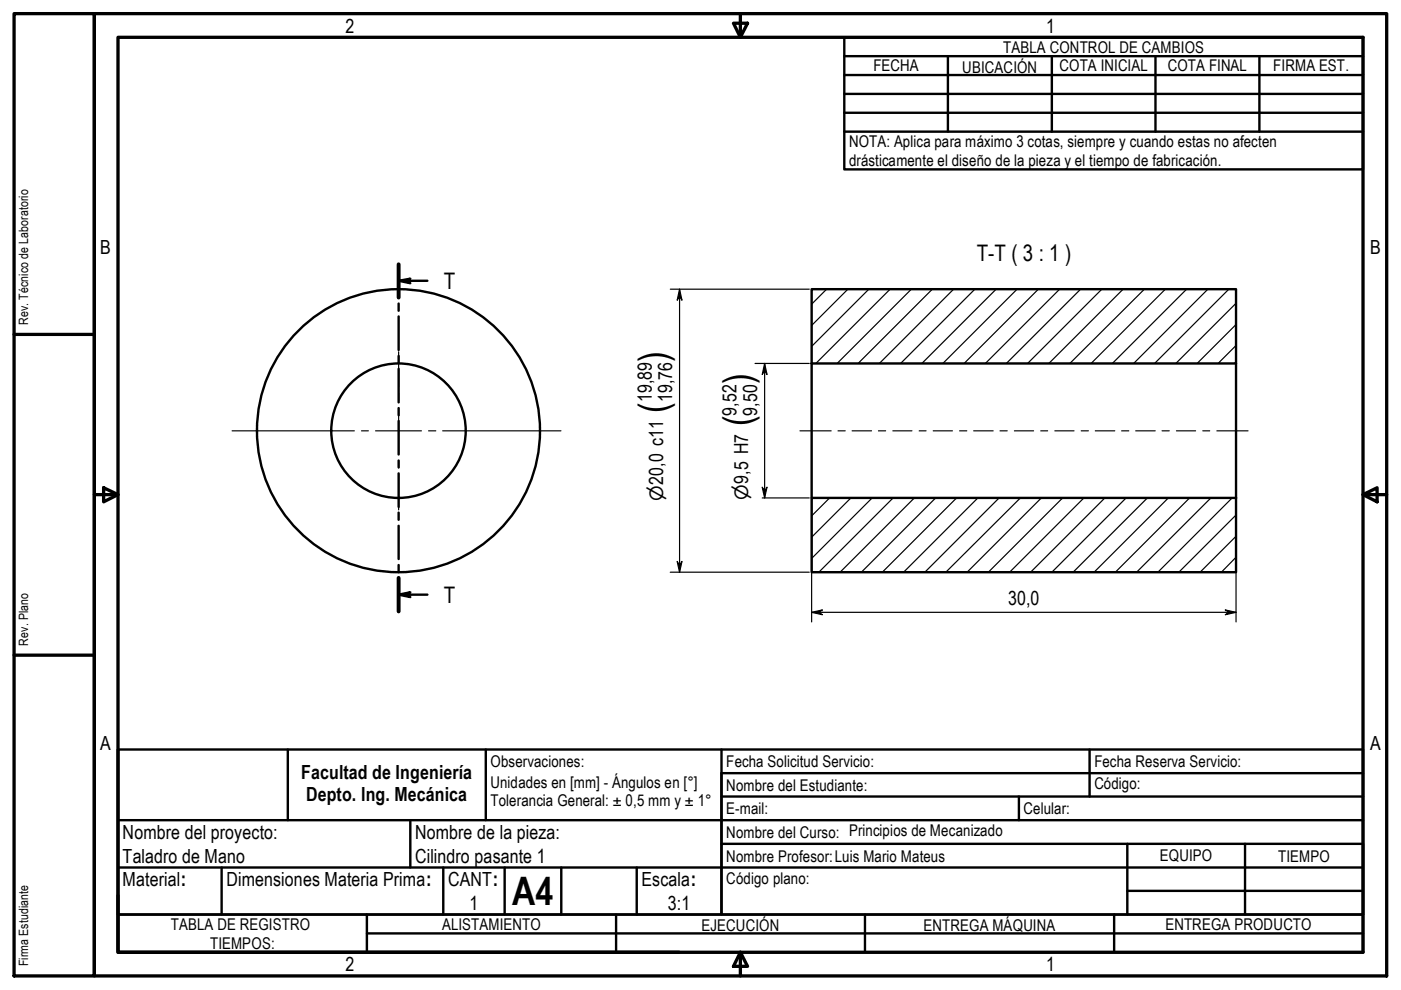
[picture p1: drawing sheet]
<svg xmlns="http://www.w3.org/2000/svg" width="297mm" height="210mm" viewBox="0 0 297 210" stroke-linecap="round" stroke-linejoin="round" font-family="sans-serif">
<!-- layer: Hatch (ISO) -->
<g fill="none" stroke="#000" stroke-width=".25">
<path d="M175.3 61.3l-3.2 3.2M179.8 61.3l-7.7 7.7M184.2 61.3l-12.1 12.1M188.7 61.3l-15.7 15.8M193.2 61.3l-15.7 15.8M197.7 61.3l-15.8 15.8M202.2 61.3l-15.8 15.8M206.7 61.3l-15.8 15.8M211.2 61.3l-15.7 15.8M215.6 61.3l-15.7 15.8M220.2 61.3l-15.8 15.8M224.7 61.3l-15.8 15.8"/>
<path d="M229.1 61.3l-15.7 15.8M233.6 61.3l-15.7 15.8M238.1 61.3l-15.7 15.8M242.6 61.3l-15.8 15.8M247.1 61.3l-15.8 15.8M251.6 61.3l-15.8 15.8M256.1 61.3l-15.8 15.8M260.5 61.3l-15.7 15.8M262.1 73.3l-3.8 3.8M262.1 68.8l-8.3 8.3M262.1 64.3l-12.8 12.8M175.9 105.6l-3.8 3.8"/>
<path d="M180.4 105.6l-8.3 8.3M184.9 105.6l-12.8 12.8M189.4 105.6l-15.8 15.7M193.9 105.6l-15.8 15.7M198.4 105.6l-15.8 15.7M202.8 105.6l-15.7 15.7M207.3 105.6l-15.7 15.7M211.8 105.6l-15.7 15.7M216.3 105.6l-15.8 15.7M220.8 105.6l-15.8 15.7M225.3 105.6l-15.8 15.7M229.8 105.6l-15.7 15.7"/>
<path d="M234.3 105.6l-15.8 15.7M238.8 105.6l-15.8 15.7M243.3 105.6l-15.8 15.7M247.7 105.6l-15.7 15.7M252.2 105.6l-15.7 15.7M256.7 105.6l-15.7 15.7M261.2 105.6l-15.7 15.7M262.1 118.1l-3.1 3.2M262.1 113.7l-7.7 7.6M262.1 109.2l-12.2 12.1"/>
</g>
<!-- layer: Visible (ISO) -->
<g fill="none" stroke="#000" stroke-width=".51">
<path d="M172.1 61.3h90v15.8h-90zM172.1 77.1v28.5M262.1 77.1v28.5M172.1 105.6h90v15.7h-90z"/>
<circle cx="84.5" cy="91.3" r="14.3"/>
<circle cx="84.5" cy="91.3" r="30"/>
</g>
<!-- layer: Section Line (ISO) -->
<g fill="none" stroke="#000" stroke-width=".51">
<path d="M84.5 59.5l2.5-.4-.9 .4 .9 .5zM84.5 56v7.1M84.5 59.5h6.1M84.5 64.4v1.5M84.5 67.1v7.1M84.5 75.5v1.4M84.5 78.2v7.1M84.5 86.5v1.5M84.5 89.3v7.1M84.5 97.6v1.5M84.5 100.4v7.1M84.5 108.7v1.5"/>
<path d="M84.5 111.5v7M84.5 119.8v1.5M84.5 126.1l2.5-.5-.9 .5 .9 .5zM84.5 122.5v7.1M84.5 126.1h6.1"/>
</g>
<path d="M84.5 56v7.1M84.5 122.5v7.1" fill="none" stroke="#000" stroke-width=".83"/>
<g fill="#000">
<path d="M84.5 59.5l2.5-.4-.9 .4 .9 .5z" fill-rule="evenodd"/>
<path d="M84.5 126.1l2.5-.5-.9 .5 .9 .5z" fill-rule="evenodd"/>
</g>
<!-- layer: Title (ISO) -->
<g fill="none" stroke="#000" stroke-width=".51">
<path d="M179 7.9h110v28h-110zM179 19.9h110M179 15.9h110M179 11.9h110M201 11.9v16M223 11.9v16M245 11.9v16M267 11.9v16M179 23.9h110M179 27.9h110M25 158.9h264v35h-136v-30h136M25 158.9v35h128v-35"/>
<path d="M25 158.9v35M61 158.9v15M103 158.9v15M231 158.9v10M25 173.9h264M87 173.9v10M153 178.9h136v15M153 168.9h136M216 168.9v5M239 178.9v15M264 178.9v15M25 193.9h264v8h-264z"/>
<path d="M25 183.9h264M47 183.9v10M77.8 193.9v8M77.8 197.9h211.2M94 183.9v10M107 183.9v10M119 183.9v10M130.6 193.9v8M135 183.9v10M183.4 193.9v8M236.2 193.9v8M239 188.9h50"/>
</g>
<!-- layer: Border (ISO) -->
<g fill="none" stroke="#000" stroke-width=".7">
<path d="M3 2.9h17v204h-17zM20 2.9h274v204h-274zM25 7.9h264v194h-264zM155.5 4.9h3l-1.5 3zM157 2.9v5M3 70.9h17M20 104.9h5M22 103.4l3 1.5-3 1.5zM289 104.9l3-1.5v3zM289 104.9h5M3 138.9h17M25 189.9v12h119"/>
<path d="M157 201.9l1.5 3h-3zM157 201.9v5"/>
</g>
<!-- layer: Dimension (ISO) -->
<g fill="none" stroke="#000" stroke-width=".25">
<path d="M142.1 61.3h29.5M144.1 61.3l.5 2.4-.5-.9-.5 .9zM144.1 61.3v60M160.1 77.1h11.5M162.1 77.1l.5 2.3-.5-.8-.5 .8zM162.1 77.1v28.5M143.6 119l.5 .9 .5-.9-.5 2.3zM161.6 103.3l.5 .8 .5-.8-.5 2.3zM161.6 105.6h10M172.1 106.1v25.8M262.1 106.1v25.8M142.1 121.3h29.5"/>
<path d="M172.1 129.8l2.3-.5-.8 .5 .8 .5zM172.1 129.8h90M259.8 129.3l2.3 .5-2.3 .5 .8-.5z"/>
</g>
<g fill="#000">
<path d="M144.1 61.3l.5 2.4-.5-.9-.5 .9z" fill-rule="evenodd"/>
<path d="M162.1 77.1l.5 2.3-.5-.8-.5 .8z" fill-rule="evenodd"/>
<path d="M143.6 119l.5 .9 .5-.9-.5 2.3z" fill-rule="evenodd"/>
<path d="M161.6 103.3l.5 .8 .5-.8-.5 2.3z" fill-rule="evenodd"/>
<path d="M172.1 129.8l2.3-.5-.8 .5 .8 .5z" fill-rule="evenodd"/>
<path d="M259.8 129.3l2.3 .5-2.3 .5 .8-.5z" fill-rule="evenodd"/>
</g>
<!-- layer: Centerline (ISO) -->
<g fill="none" stroke="#000" stroke-width=".25">
<path d="M169.6 91.3h6.6M177.7 91.3h1.5M180.7 91.3h4.1M186.2 91.3h1.6M189.3 91.3h4.1M194.9 91.3h1.4M197.9 91.3h4M203.5 91.3h1.5M206.4 91.3h4.2M212 91.3h1.6M215.1 91.3h4M220.7 91.3h1.4"/>
<path d="M223.6 91.3h4.1M229.2 91.3h1.6M232.2 91.3h4.1M237.8 91.3h1.5M240.8 91.3h4.1M246.4 91.3h1.5M249.4 91.3h4.1M255 91.3h1.5M258 91.3h6.6"/>
</g>
<!-- layer: Center Mark (ISO) -->
<path d="M84.5 74.6v7.4M49.2 91.3h25.9M76.6 91.3h1.5M79.6 91.3h9.7M84.5 83.5v1.4M84.5 86.5v9.7M84.5 97.7v1.5M90.9 91.3h1.5M93.9 91.3h25M84.5 100.7v7.4" fill="none" stroke="#000" stroke-width=".25"/>
<g font-size="8.3">
<text x="141.3" y="76.7" transform="rotate(-90 141.3 76.7)">)</text>
<text x="159.3" y="81.4" transform="rotate(-90 159.3 81.4)">)</text>
<text x="141.3" y="87.5" transform="rotate(-90 141.3 87.5)">(</text>
<text x="159.3" y="90.4" transform="rotate(-90 159.3 90.4)">(</text>
<text x="108.6" y="191.9">A4</text>
</g>
<g font-size="4.8">
<text x="207.1" y="55.3">T-T ( 3 : 1 )</text>
<text x="94.1" y="61.3">T</text>
<text x="94.1" y="127.9">T</text>
</g>
<g font-size="4.1">
<text x="73.3" y="6.9">2</text>
<text x="221.8" y="6.9">1</text>
<text x="21.2" y="53.9">B</text>
<text x="290.5" y="53.9">B</text>
<text x="138.2" y="85.3" transform="rotate(-90 138.2 85.3)">19,89</text>
<text x="142.5" y="85.3" transform="rotate(-90 142.5 85.3)">19,76</text>
<text x="156.1" y="88.1" transform="rotate(-90 156.1 88.1)">9,52</text>
<text x="160.5" y="88.1" transform="rotate(-90 160.5 88.1)">9,50</text>
<text x="213.7" y="128.2">30,0</text>
<text x="21.2" y="158.9">A</text>
<text x="290.5" y="158.9">A</text>
<text x="63.9" y="165.1">Facultad de Ingeniería</text>
<text x="64.9" y="169.8">Depto. Ing. Mecánica</text>
<text x="26" y="177.9">Nombre del proyecto:</text>
<text x="88" y="177.9">Nombre de la pieza:</text>
<text x="26" y="182.9">Taladro de Mano</text>
<text x="88" y="183">Cilindro pasante 1</text>
<text x="26" y="187.9">Material:</text>
<text x="48" y="187.9">Dimensiones Materia Prima:</text>
<text x="95" y="187.9">CANT:</text>
<text x="136" y="187.9">Escala:</text>
<text x="99.6" y="192.9">1</text>
<text x="141.6" y="192.9">3:1</text>
<text x="73.3" y="205.9">2</text>
<text x="221.8" y="205.9">1</text>
</g>
<g font-size="3.9">
<text x="140.6" y="106.1" transform="rotate(-90 140.6 106.1)">⌀20,0 c11</text>
<text x="158.6" y="106" transform="rotate(-90 158.6 106)">⌀9,5 H7</text>
</g>
<g font-size="3.4">
<text x="212.7" y="11.1">TABLA CONTROL DE CAMBIOS</text>
<text x="185.2" y="15.1">FECHA</text>
<text x="204" y="15.5">UBICACIÓN</text>
<text x="224.6" y="15.1">COTA INICIAL</text>
<text x="247.6" y="15.1">COTA FINAL</text>
<text x="269.9" y="15.1">FIRMA EST.</text>
<text x="180" y="31.2">NOTA: Aplica para máximo 3 cotas, siempre y cuando estas no afecten</text>
<text x="180" y="35.2">drásticamente el diseño de la pieza y el tiempo de fabricación.</text>
<text x="104" y="167.1">Unidades en [mm] - Ángulos en [°]</text>
<text x="104" y="162.7">Observaciones:</text>
<text x="154" y="167.6">Nombre del Estudiante:</text>
<text x="154" y="162.7">Fecha Solicitud Servicio:</text>
<text x="232" y="167.3">Código:</text>
<text x="232" y="162.7">Fecha Reserva Servicio:</text>
<text x="104" y="170.8">Tolerancia General: ± 0,5 mm y ± 1°</text>
<text x="154" y="172.6">E-mail:</text>
<text x="217" y="172.6">Celular:</text>
<text x="154" y="177.6">Nombre del Curso: Principios de Mecanizado</text>
<text x="154" y="182.7">Nombre Profesor:Luis Mario Mateus</text>
<text x="245.9" y="182.6">EQUIPO</text>
<text x="271" y="182.7">TIEMPO</text>
<text x="154" y="187.4">Código plano:</text>
<text x="36.2" y="197.2">TABLA DE REGISTRO</text>
<text x="93.7" y="197.1">ALISTAMIENTO</text>
<text x="148.7" y="197.5">EJECUCIÓN</text>
<text x="195.8" y="197.4">ENTREGA MÁQUINA</text>
<text x="247.1" y="197.1">ENTREGA PRODUCTO</text>
<text x="44.6" y="201.1">TIEMPOS:</text>
</g>
<g font-size="2.7">
<text x="6" y="68.9" transform="rotate(-90 6 68.9)">Rev. Técnico de Laboratorio</text>
<text x="6" y="136.9" transform="rotate(-90 6 136.9)">Rev. Plano</text>
<text x="6" y="204.9" transform="rotate(-90 6 204.9)">Firma Estudiante</text>
</g>
</svg>
